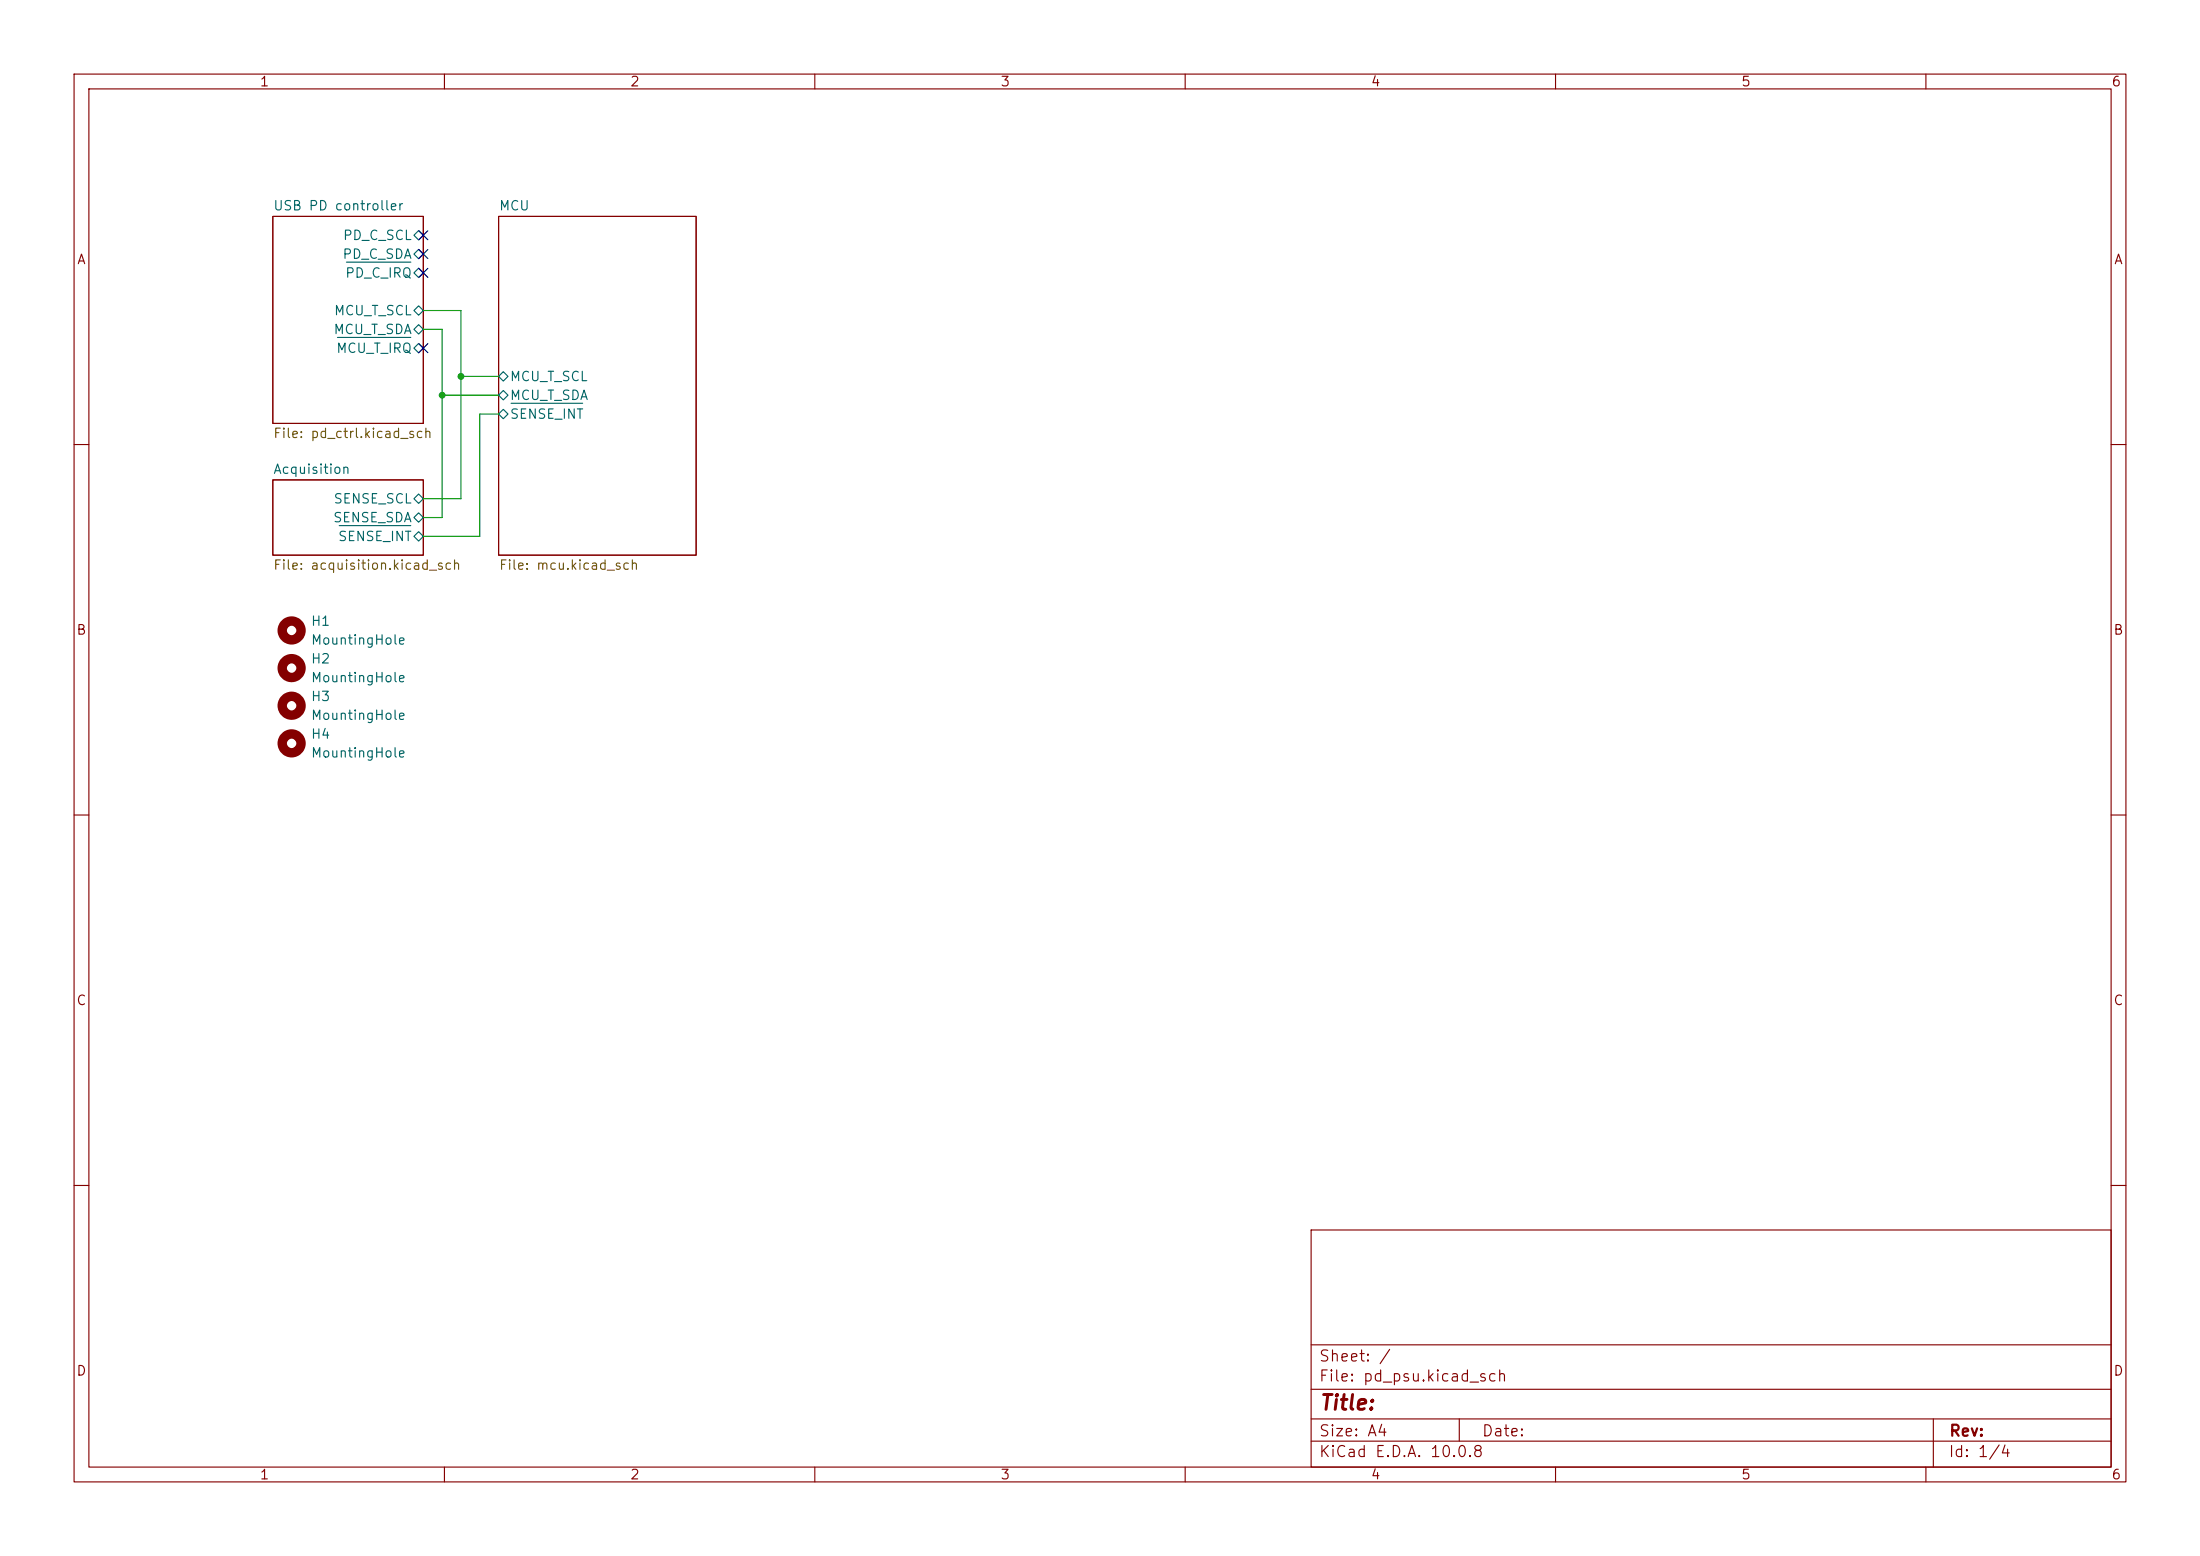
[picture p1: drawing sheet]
(kicad_sch
 (version 20260306)
 (generator "eeschema")
 (generator_version "10.0")
 (paper "A4")
 (lib_symbols
  (symbol "Mechanical:MountingHole"
   (pin_names
    (offset 1.016)) (exclude_from_sim no) (in_bom no) (on_board yes)
   (in_pos_files yes)
   (duplicate_pin_numbers_are_jumpers no)
   (property "Reference" "H" (at 0 5.08 0) (show_name no) (do_not_autoplace no) (effects (font (size 1.27 1.27))))
   (property "Value" "MountingHole" (at 0 3.175 0) (show_name no) (do_not_autoplace no) (effects (font (size 1.27 1.27))))
   (property "Footprint" "" (at 0 0 0) (show_name no) (do_not_autoplace no) (hide yes) (effects (font (size 1.27 1.27))))
   (property "Datasheet" "" (at 0 0 0) (show_name no) (do_not_autoplace no) (hide yes) (effects (font (size 1.27 1.27))))
   (property "Description" "Mounting Hole without connection" (at 0 0 0) (show_name no) (do_not_autoplace no) (hide yes) (effects (font (size 1.27 1.27))))
   (symbol "MountingHole_0_1"
    (circle (center 0 0) (radius 1.27) (stroke (width 1.27) (type default)) (fill (type none))))
   (embedded_fonts no)))
 (junction
  (at 62.23 50.8)
  (diameter 0)
  (color 0 0 0 0))
 (junction
  (at 59.69 53.34)
  (diameter 0)
  (color 0 0 0 0))
 (no_connect
  (at 57.15 34.29))
 (no_connect
  (at 57.15 46.99))
 (no_connect
  (at 57.15 31.75))
 (no_connect
  (at 57.15 36.83))
 (wire
  (pts (xy 57.15 67.31) (xy 62.23 67.31))
  (stroke (width 0) (type default)))
 (wire
  (pts (xy 59.69 69.85) (xy 59.69 53.34))
  (stroke (width 0) (type default)))
 (wire
  (pts (xy 57.15 72.39) (xy 64.77 72.39))
  (stroke (width 0) (type default)))
 (wire
  (pts (xy 59.69 44.45) (xy 57.15 44.45))
  (stroke (width 0) (type default)))
 (wire
  (pts (xy 59.69 53.34) (xy 59.69 44.45))
  (stroke (width 0) (type default)))
 (wire
  (pts (xy 67.31 53.34) (xy 59.69 53.34))
  (stroke (width 0) (type default)))
 (wire
  (pts (xy 57.15 41.91) (xy 62.23 41.91))
  (stroke (width 0) (type default)))
 (wire
  (pts (xy 57.15 69.85) (xy 59.69 69.85))
  (stroke (width 0) (type default)))
 (wire
  (pts (xy 64.77 55.88) (xy 67.31 55.88))
  (stroke (width 0) (type default)))
 (wire
  (pts (xy 64.77 72.39) (xy 64.77 55.88))
  (stroke (width 0) (type default)))
 (wire
  (pts (xy 62.23 41.91) (xy 62.23 50.8))
  (stroke (width 0) (type default)))
 (wire
  (pts (xy 62.23 50.8) (xy 67.31 50.8))
  (stroke (width 0) (type default)))
 (wire
  (pts (xy 62.23 67.31) (xy 62.23 50.8))
  (stroke (width 0) (type default)))
 (symbol
  (lib_id "Mechanical:MountingHole")
  (at 39.37 85.09 0)
  (unit 1)
  (body_style 1)
  (exclude_from_sim no)
  (in_bom no)
  (on_board yes)
  (in_pos_files yes)
  (dnp no)
  (fields_autoplaced yes)
  (property "Reference" "H1" (at 41.91 83.8199 0) (show_name no) (do_not_autoplace no) (effects (font (size 1.27 1.27)) (justify left)))
  (property "Value" "MountingHole" (at 41.91 86.3599 0) (show_name no) (do_not_autoplace no) (effects (font (size 1.27 1.27)) (justify left)))
  (property "Footprint" "MountingHole:MountingHole_2.7mm_M2.5" (at 39.37 85.09 0) (hide yes) (show_name no) (do_not_autoplace no) (effects (font (size 1.27 1.27))))
  (property "Datasheet" "" (at 39.37 85.09 0) (hide yes) (show_name no) (do_not_autoplace no) (effects (font (size 1.27 1.27))))
  (property "Description" "Mounting Hole without connection" (at 39.37 85.09 0) (hide yes) (show_name no) (do_not_autoplace no) (effects (font (size 1.27 1.27)))))
 (symbol
  (lib_id "Mechanical:MountingHole")
  (at 39.37 95.25 0)
  (unit 1)
  (body_style 1)
  (exclude_from_sim no)
  (in_bom no)
  (on_board yes)
  (in_pos_files yes)
  (dnp no)
  (fields_autoplaced yes)
  (property "Reference" "H3" (at 41.91 93.9799 0) (show_name no) (do_not_autoplace no) (effects (font (size 1.27 1.27)) (justify left)))
  (property "Value" "MountingHole" (at 41.91 96.5199 0) (show_name no) (do_not_autoplace no) (effects (font (size 1.27 1.27)) (justify left)))
  (property "Footprint" "MountingHole:MountingHole_2.7mm_M2.5" (at 39.37 95.25 0) (hide yes) (show_name no) (do_not_autoplace no) (effects (font (size 1.27 1.27))))
  (property "Datasheet" "" (at 39.37 95.25 0) (hide yes) (show_name no) (do_not_autoplace no) (effects (font (size 1.27 1.27))))
  (property "Description" "Mounting Hole without connection" (at 39.37 95.25 0) (hide yes) (show_name no) (do_not_autoplace no) (effects (font (size 1.27 1.27)))))
 (symbol
  (lib_id "Mechanical:MountingHole")
  (at 39.37 100.33 0)
  (unit 1)
  (body_style 1)
  (exclude_from_sim no)
  (in_bom no)
  (on_board yes)
  (in_pos_files yes)
  (dnp no)
  (fields_autoplaced yes)
  (property "Reference" "H4" (at 41.91 99.0599 0) (show_name no) (do_not_autoplace no) (effects (font (size 1.27 1.27)) (justify left)))
  (property "Value" "MountingHole" (at 41.91 101.5999 0) (show_name no) (do_not_autoplace no) (effects (font (size 1.27 1.27)) (justify left)))
  (property "Footprint" "MountingHole:MountingHole_2.7mm_M2.5" (at 39.37 100.33 0) (hide yes) (show_name no) (do_not_autoplace no) (effects (font (size 1.27 1.27))))
  (property "Datasheet" "" (at 39.37 100.33 0) (hide yes) (show_name no) (do_not_autoplace no) (effects (font (size 1.27 1.27))))
  (property "Description" "Mounting Hole without connection" (at 39.37 100.33 0) (hide yes) (show_name no) (do_not_autoplace no) (effects (font (size 1.27 1.27)))))
 (symbol
  (lib_id "Mechanical:MountingHole")
  (at 39.37 90.17 0)
  (unit 1)
  (body_style 1)
  (exclude_from_sim no)
  (in_bom no)
  (on_board yes)
  (in_pos_files yes)
  (dnp no)
  (fields_autoplaced yes)
  (property "Reference" "H2" (at 41.91 88.8999 0) (show_name no) (do_not_autoplace no) (effects (font (size 1.27 1.27)) (justify left)))
  (property "Value" "MountingHole" (at 41.91 91.4399 0) (show_name no) (do_not_autoplace no) (effects (font (size 1.27 1.27)) (justify left)))
  (property "Footprint" "MountingHole:MountingHole_2.7mm_M2.5" (at 39.37 90.17 0) (hide yes) (show_name no) (do_not_autoplace no) (effects (font (size 1.27 1.27))))
  (property "Datasheet" "" (at 39.37 90.17 0) (hide yes) (show_name no) (do_not_autoplace no) (effects (font (size 1.27 1.27))))
  (property "Description" "Mounting Hole without connection" (at 39.37 90.17 0) (hide yes) (show_name no) (do_not_autoplace no) (effects (font (size 1.27 1.27)))))
 (sheet
  (at 67.31 29.21)
  (size 26.67 45.72)
  (exclude_from_sim no)
  (in_bom yes)
  (on_board yes)
  (dnp no)
  (fields_autoplaced yes)
  (stroke (width 0.1524) (type solid))
  (fill (color 0 0 0 0))
  (property "Sheetname" "MCU" (at 67.31 28.4984 0) (show_name no) (do_not_autoplace no) (effects (font (size 1.27 1.27)) (justify left bottom)))
  (property "Sheetfile" "mcu.kicad_sch" (at 67.31 75.5146 0) (show_name no) (do_not_autoplace no) (effects (font (size 1.27 1.27)) (justify left top)))
  (pin "MCU_T_SCL" bidirectional (at 67.31 50.8 180) (effects (font (size 1.27 1.27)) (justify left)))
  (pin "MCU_T_SDA" bidirectional (at 67.31 53.34 180) (effects (font (size 1.27 1.27)) (justify left)))
  (pin "~{SENSE_INT}" bidirectional (at 67.31 55.88 180) (effects (font (size 1.27 1.27)) (justify left))))
 (sheet
  (at 36.83 64.77)
  (size 20.32 10.16)
  (exclude_from_sim no)
  (in_bom yes)
  (on_board yes)
  (dnp no)
  (fields_autoplaced yes)
  (stroke (width 0.1524) (type solid))
  (fill (color 0 0 0 0))
  (property "Sheetname" "Acquisition" (at 36.83 64.0584 0) (show_name no) (do_not_autoplace no) (effects (font (size 1.27 1.27)) (justify left bottom)))
  (property "Sheetfile" "acquisition.kicad_sch" (at 36.83 75.5146 0) (show_name no) (do_not_autoplace no) (effects (font (size 1.27 1.27)) (justify left top)))
  (pin "SENSE_SCL" bidirectional (at 57.15 67.31 0) (effects (font (size 1.27 1.27)) (justify right)))
  (pin "SENSE_SDA" bidirectional (at 57.15 69.85 0) (effects (font (size 1.27 1.27)) (justify right)))
  (pin "~{SENSE_INT}" bidirectional (at 57.15 72.39 0) (effects (font (size 1.27 1.27)) (justify right))))
 (sheet
  (at 36.83 29.21)
  (size 20.32 27.94)
  (exclude_from_sim no)
  (in_bom yes)
  (on_board yes)
  (dnp no)
  (fields_autoplaced yes)
  (stroke (width 0.1524) (type solid))
  (fill (color 0 0 0 0))
  (property "Sheetname" "USB PD controller" (at 36.83 28.4984 0) (show_name no) (do_not_autoplace no) (effects (font (size 1.27 1.27)) (justify left bottom)))
  (property "Sheetfile" "pd_ctrl.kicad_sch" (at 36.83 57.7346 0) (show_name no) (do_not_autoplace no) (effects (font (size 1.27 1.27)) (justify left top)))
  (pin "PD_C_SCL" bidirectional (at 57.15 31.75 0) (effects (font (size 1.27 1.27)) (justify right)))
  (pin "PD_C_SDA" bidirectional (at 57.15 34.29 0) (effects (font (size 1.27 1.27)) (justify right)))
  (pin "MCU_T_SCL" bidirectional (at 57.15 41.91 0) (effects (font (size 1.27 1.27)) (justify right)))
  (pin "~{PD_C_IRQ}" bidirectional (at 57.15 36.83 0) (effects (font (size 1.27 1.27)) (justify right)))
  (pin "MCU_T_SDA" bidirectional (at 57.15 44.45 0) (effects (font (size 1.27 1.27)) (justify right)))
  (pin "~{MCU_T_IRQ}" bidirectional (at 57.15 46.99 0) (effects (font (size 1.27 1.27)) (justify right))))
 (sheet_instances
  (path ""
   (page "1")))
 (embedded_fonts no))
